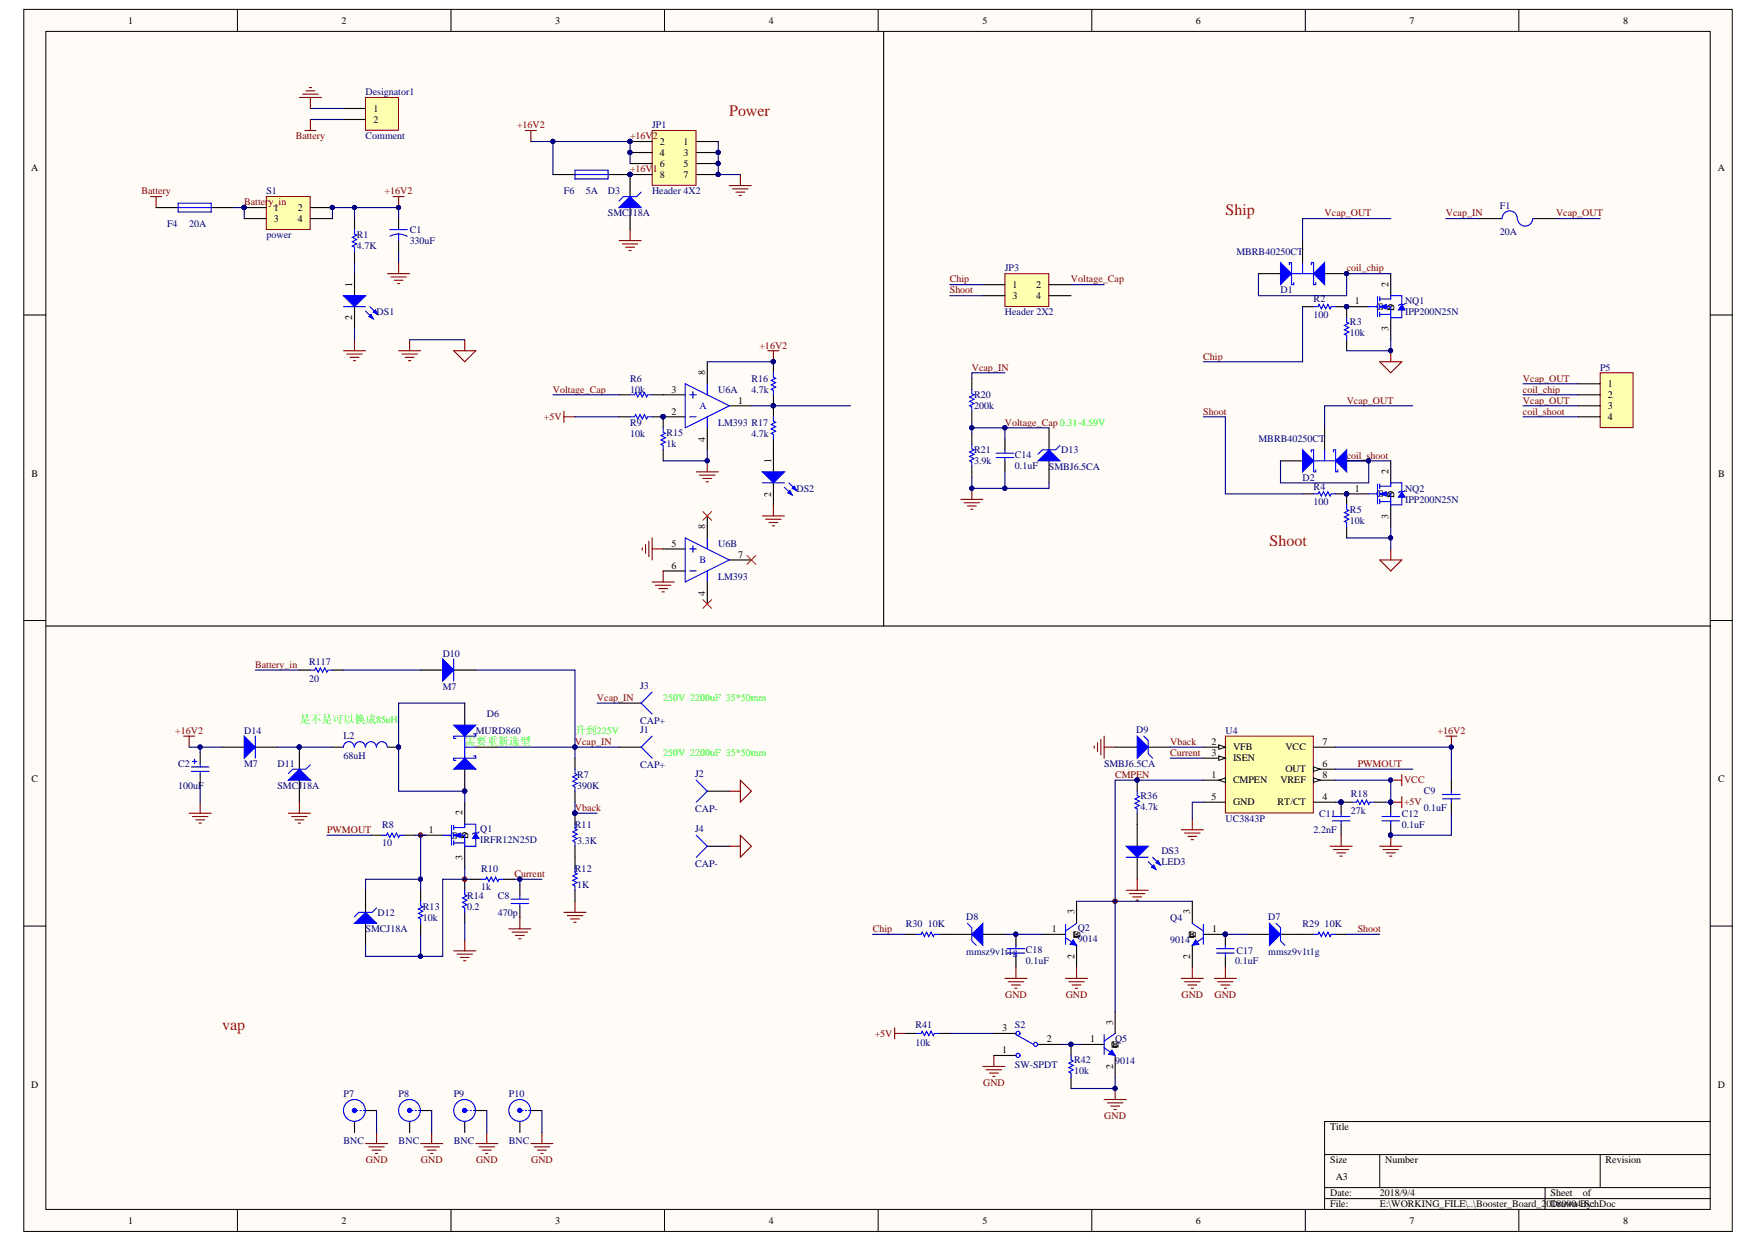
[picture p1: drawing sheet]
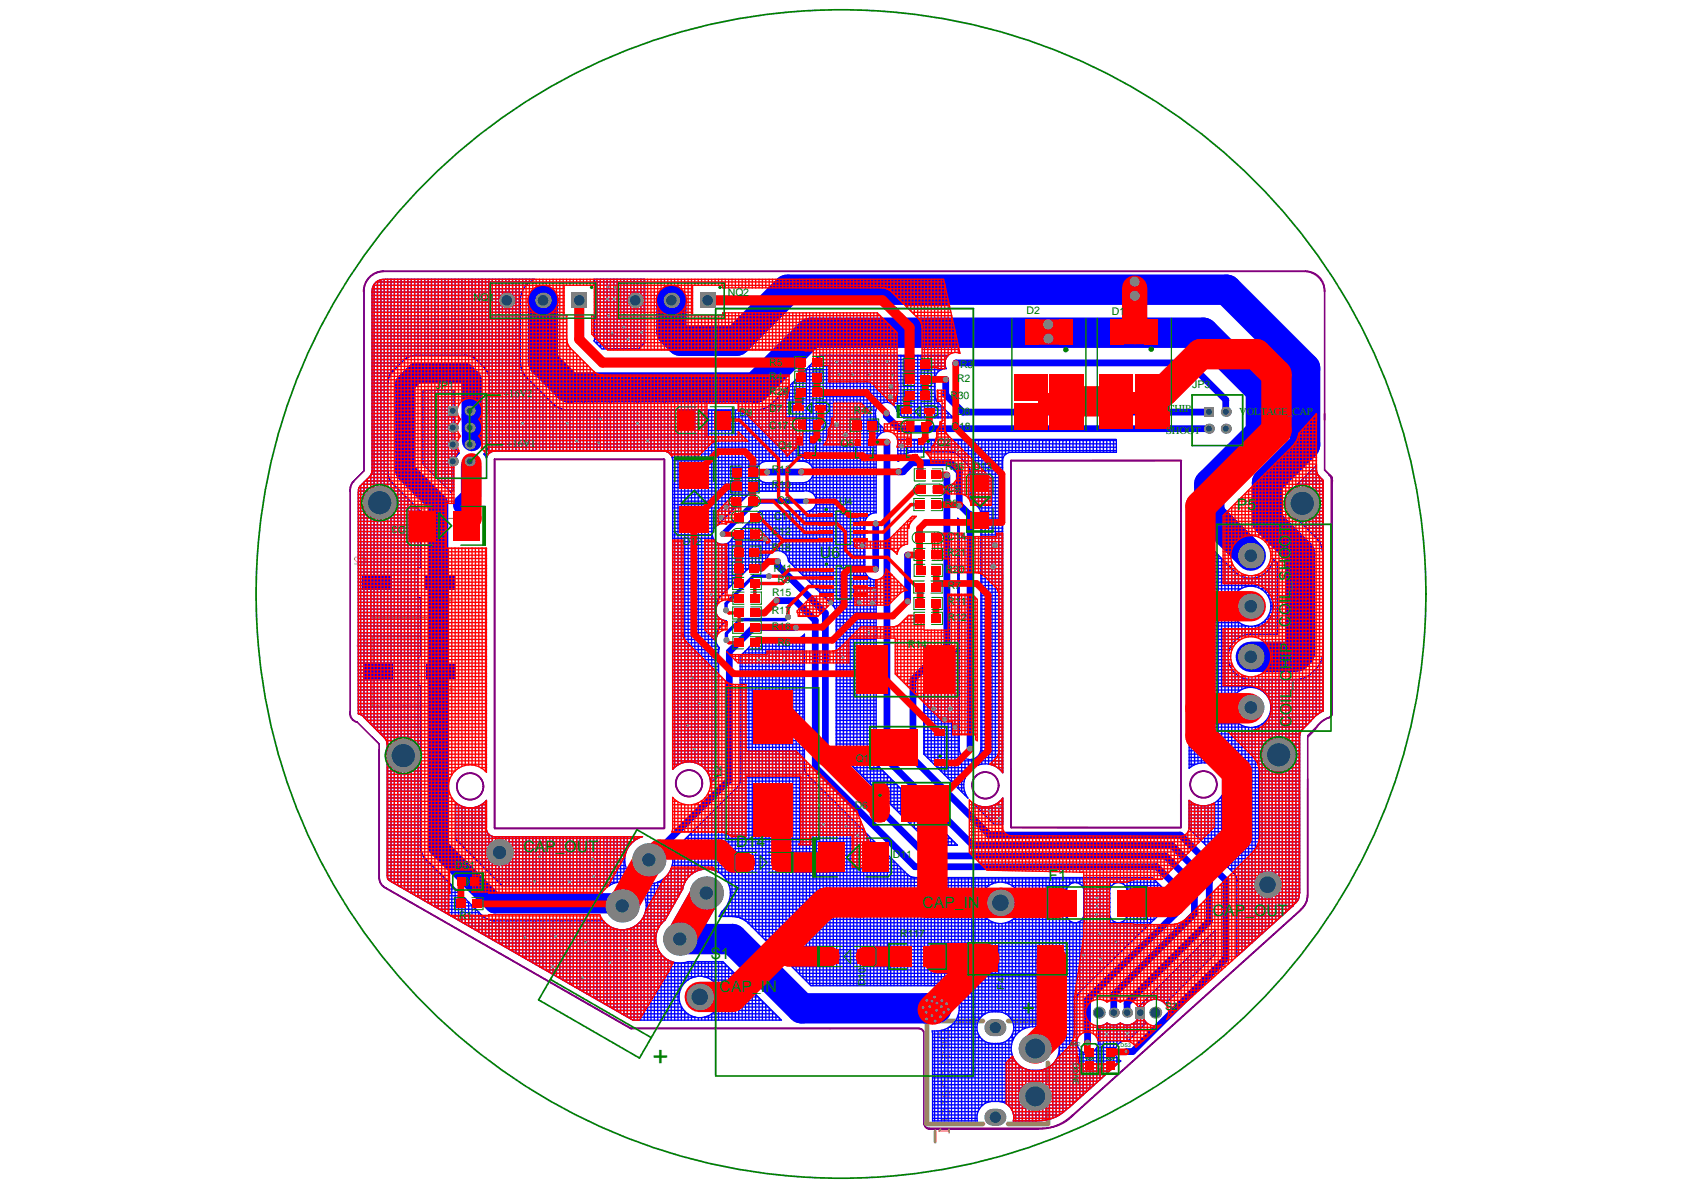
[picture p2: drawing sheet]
# Altium project Booster_Board_20180904.PrjPcb
1 sheet, 76 parts. Net scope: global (net labels, ports and power ports of the same name join across sheets).
Board file: Booster_Board_20180904.PcbDoc

## Sheet Booster_Board_20180904.SchDoc
size A3

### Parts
C1  330uF  [J10]
C2  100uf  [J10]
C8  470p  [0805C]
C9  0.1uF  [0805C]
C11  2.2nf  [0805C]
C12  0.1uF  [0805C]
C14  0.1uF  [0805C]
C17  0.1uF  [0805c]
C18  0.1uF  [0805c]
D1  MBRB40250CT  [D2PAK]
D2  MBRB40250CT  [D2PAK]
D3  SMCJ18A  [SMCJ18A]
D6  MURD860  [DPAK]
D7  mmsz9v1t1g  [sod-123]
D8  mmsz9v1t1g  [sod-123]
D9  SMBJ6.5CA  [SMBJ6.5]
D10  M7  [SMA]
D11  SMCJ18A  [SMCJ18A]
D12  SMCJ18A  [SMCJ18A]
D13  SMBJ6.5CA  [SMBJ6.5]
D14  M7  [SMA]
Designator1  Comment  [XT60PW]
DS1  LED2  [0805A]  (value not drawn)
DS2  LED2  [0805A]  (value not drawn)
DS3  LED3  [0805A]
F1  20A  [20A]
F4  20A  [20A]
F6  5A  [3216F]
J1  CAP+  [PIN1]
J2  CAP-  [PIN1]
J3  CAP+  [PIN1]
J4  CAP-  [pin1]
JP1  Header 4X2  [2*4_2.5mm]
JP3  Header 2X2  [2*2_2.5mm]
L2  68uH  [L2]
NQ1  IPP200N25N  [TO-247]
NQ2  IPP200N25N  [TO-247]
P5  (no value)  [CONNECTOR_CAP]
P7  BNC  [hole]
P8  BNC  [hole]
P9  BNC  [hole]
P10  BNC  [hole]
Q1  IRFR12N25D  [DPAK]
Q2  9014  [SOT23A]
Q4  9014  [sot23a]
Q5  9014  [SOT23a]
R1  4.7k  [0805R]
R2  100  [0805r]
R3  10k  [0805R]
R4  100  [0805r]
R5  10k  [0805R]
R6  10k  [0805R]
R7  390K  [0805R]
R8  10  [0805R]
R9  10k  [0805R]
R10  1k  [0805R]
R11  3.3K  [0805R]
R12  1K  [0805R]
R13  10k  [0805R]
R14  0.2  [0.2_4527R]
R15  1k  [0805R]
R16  4.7k  [0805R]
R17  4.7k  [0805R]
R18  27k  [0805R]
R20  200k  [0805R]
R21  3.9k  [0805R]
R29  10k  [0805r]
R30  10k  [0805r]
R36  4.7k  [0805r]
R41  10k  [0805r]
R42  10k  [0805r]
R117  20  [20_2512r]
S1  power  [Rocker_Switch]
S2  SW-SPDT  [卧式开关-2]
U4  UC3843P  [SO-G8]
U6  LM393  [LM393_SO-G8]  (parts A,B of 2)

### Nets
+5V: C12.1 R9.2 R18.2 R41.2 U4.8(VREF)  [also labelled VCC]
+16V2: C1.1 C2.1 C9.2 D14.1(A) F6.2 JP1.2 JP1.4 JP1.6 R1.2 R16.2 S1.2 S1.4 U4.7(VCC) U6.8(V+)
Battery: Designator1.2 F4.2
GND: C1.2 C2.2 C8.2 C9.1 C11.2 C12.2 C14.1 C17.1 C18.1 D3.1(A) D9.1(A) D11.1(A) D13.1(A) Designator1.1 DS1.2(K) DS2.2(K) DS3.2(K) J2.1 J4.1 JP1.1 JP1.3 JP1.5 JP1.7 NQ1.3(S) NQ2.3(S) P7.1(X) P8.1(X) P9.1(X) P10.1(X) Q2.2(E) Q4.2(E) Q5.2(E) R3.1 R5.1 R12.1 R14.1 R15.2 R21.1 R42.2 S2.1 U4.5(GND) U6.4(V-) U6.5(IN+) U6.6(IN-)  [also labelled PGND]
+16V1: D3.2(K) F6.1 JP1.8
Battery_in: F4.1 R117.2 S1.1 S1.3
Chip: JP3.1 R2.1 R30.1
CMPEN: Q2.3(C) Q4.3(C) Q5.3(C) R36.2 U4.1(CMPEN)
coil_chip: D1.1(A1) D1.3(A2) NQ1.2(D) P5.2
coil_shoot: D2.1(A1) D2.3(A2) NQ2.2(D) P5.4
Current: C8.1 R10.2 U4.3(ISEN)
PWMOUT: R8.1 U4.6(OUT)
Shoot: JP3.3 R4.1 R29.2
Vback: D9.2(K) R7.1 R11.2 U4.2(VFB)
Vcap_IN: D6.2(K) D10.2(K) F1.1 J1.1 J3.1 R7.2 R20.2
Vcap_OUT: D1.2(K) D2.2(K) F1.2 P5.1 P5.3
Voltage_Cap: C14.2 D13.2(K) JP3.2 R6.2 R20.1 R21.2
NetC11_1: C11.1 R18.1 U4.4(RT/CT)
NetC17_2: C17.2 D7.1(A) Q4.1(B)
NetC18_2: C18.2 D8.1(A) Q2.1(B)
NetD6_1: D6.1(A1) D6.3(A2) L2.2 Q1.2(D)
NetD7_2: D7.2(K) R29.1
NetD8_2: D8.2(K) R30.2
NetD10_1: D10.1(A) R117.1
NetD11_2: D11.2(K) D14.2(K) L2.1
NetD12_1: D12.1(A) Q1.3(S) R10.1 R13.1 R14.2
NetD12_2: D12.2(K) Q1.1(G) R8.2 R13.2
NetDS1_1: DS1.1(A) R1.1
NetDS2_1: DS2.1(A) R17.1
NetDS3_1: DS3.1(A) R36.1
NetNQ1_1: NQ1.1(G) R2.2 R3.2
NetNQ2_1: NQ2.1(G) R4.2 R5.2
NetQ5_1: Q5.1(B) R42.1 S2.2
NetR6_1: R6.1 U6.3(IN+)
NetR9_1: R9.1 R15.1 U6.2(IN-)
NetR11_1: R11.1 R12.2
NetR16_1: R16.1 R17.2 U6.1(OUT)
NetR41_1: R41.1 S2.3

Not connected (* = marked no-connect by the designer): JP3 4; P7 2(Y); P8 2(Y); P9 2(Y); P10 2(Y); U6 7(OUT)*

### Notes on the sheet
- (near JP1) Power
- Ship
- (near D13) 0.31-4.59V
- Shoot
- (near J3) 250V  2200uF  35*50mm
- (near L2) 是不是可以换成85uH
- (near D6) 需要重新选型
- 升到225V
- 250V  2200uF  35*50mm
- vap
